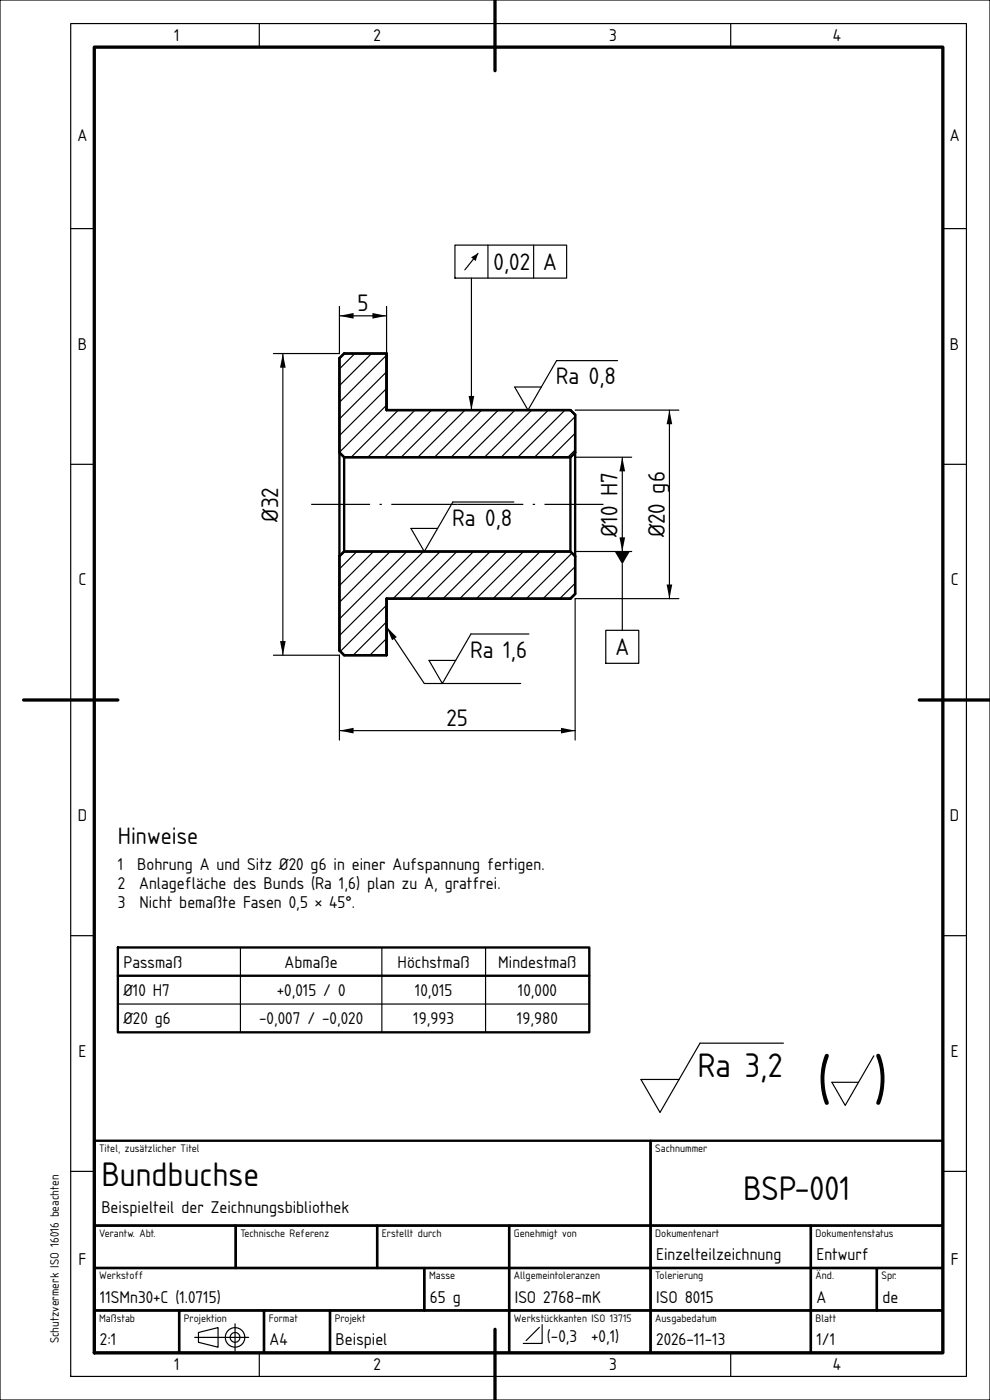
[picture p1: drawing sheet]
<svg xmlns="http://www.w3.org/2000/svg" width="210mm" height="297mm" viewBox="0 0 210 297" stroke-linecap="round" stroke-linejoin="round" font-family="sans-serif">
<g fill="none" stroke="#000" stroke-width=".25">
<path d="M0 0h210v297h-210zM15 5h190v287h-190zM55 5v5M105 5v5M155 5v5M15 48.5h5M96.5 52h23.7v7h-23.7zM100 59v28M101.4 53.7l-2.8 3.5M103.5 52v7M113.2 52v7M200 48.5h5"/>
<path d="M60 75v64M72 65v10h-14M72 67h10M75.3 75l-3.3 3.3M78.8 75l-6.8 6.8M82 78.9l-10 10M82 75.3l-10 10M82 65v10M131 76.5h-12.9l-6.1 10.5-2.8-4.9h5.6M15 98.5h5M82 86l-10 10M82 82.4l-10 10"/>
<path d="M84.5 87l-10 10M88 87l-10 10M91.6 87l-10 10M95.1 87l-10 10M98.6 87l-10 10M102.2 87l-10 10M105.7 87l-10 10M109.2 87l-10 10M112.8 87l-10 10M116.3 87l-10 10M119.8 87l-10 10M122 95.5l-1.5 1.5"/>
<path d="M122 91.9l-5.1 5.1M122 88.4l-8.6 8.6M122 97h12M122 87h22M132 97v20M142 87v40M200 98.5h5M75.7 117l-3.7 3.7M79.2 117l-7.2 7.2M82.8 117l-10.8 10.8M86.3 117l-14.3 14.3M89.8 117l-17.8 17.8"/>
<path d="M93.4 117l-10 10M96.9 117l-10 10M100.5 117l-10 10M104 117l-10 10M107.5 117l-10 10M109 106.5h-12.9l-6.1 10.5-2.8-4.9h5.6M111.1 117l-10 10M114.6 117l-10 10M118.1 117l-10 10M121.3 117.3l-9.6 9.7M122 117h12M132 119.7v14"/>
<path d="M58 139h14v18M82 139h.1M82 135.5l-3.5 3.5M82 131.9l-7.1 7.1M82 128.4l-9.8 9.8M82 133l8 12h20.5M112.2 134.5h-12.3l-6.1 10.5-2.8-4.9h5.7M122 123.7l-3.3 3.3M122 120.2l-6.8 6.8M128.5 133.7h7v7h-7zM144 127h-22v30M15 148.5h5"/>
<path d="M72 155h50M200 148.5h5M15 198.5h5M200 198.5h5M25 213h100M51 201v18M81 201v18M103 201v18M166.2 221.3h-17.7l-8.5 14.7-4-7h8M185.3 224l-6 10.5-2.8-4.9h5.6M15 248.5h5M200 248.5h5"/>
<path d="M41.3 283.7h11.4M42.1 282.7l4.2-1.1v4.2l-4.2-1zM49.9 280.8v5.8M55 287v5M105 287v5M114.4 281.6l-2.8 2.8M115 281v4h-4M155 287v5"/>
<circle cx="49.9" cy="283.7" r="2.08"/>
<circle cx="49.9" cy="283.7" r="1.04"/>
</g>
<path d="M97 107h-31M97 107h31" fill="none" stroke="#000" stroke-width=".25" stroke-dasharray="14 2 .5 2" stroke-linecap="butt"/>
<path d="M20 10h180v277h-180zM105 0v15M5 148.5h20M195 148.5h15M105 282v15" fill="none" stroke="#000" stroke-width=".7"/>
<g fill="none" stroke="#000" stroke-width=".5">
<path d="M82 75v12M82 75h-9l-1 1v20M72 96v22M72 96l1 1M73 97v20M73 97h48M82 87h39l1 1v8M121 97v20M122 96v22M122 96l-1 1M72 118v20l1 1h9M73 117l-1 1"/>
<path d="M73 117h48M121 117l1 1M122 118v8l-1 1h-39M82 127v12M25 201h100v18h-100zM25 207h100M20 242h118v18h-118zM138 242h62v18h-62zM20 260h30v9h-30zM20 269h70v9h-70zM20 278h18v9h-18zM38 278h18v9h-18z"/>
<path d="M50 260h30v9h-30zM56 278h14v9h-14zM70 278h38v9h-38zM80 260h28v9h-28zM90 269h18v9h-18zM108 260h30v9h-30zM108 269h30v9h-30zM108 278h30v9h-30zM138 260h34v9h-34zM138 269h34v9h-34zM138 278h34v9h-34zM172 260h28v9h-28z"/>
<path d="M172 269h14v9h-14zM172 278h28v9h-28zM186 269h14v9h-14z"/>
</g>
<g fill="#000">
<path d="M99.9 54.6l1.5-.9-.5 1.7zM60 75l.6 3h-1.2zM72 67l3-.6v1.2zM79 66.4l3 .6-3 .6zM99.4 84h1.2l-.6 3zM132 97l.6 3h-1.2zM142 87l.6 3h-1.2zM131.4 114h1.2l-.6 3zM130.4 117h3.2l-1.6 2.7zM59.4 136h1.2l-.6 3zM82 133l2.2 2.2-1 .6zM141.4 124h1.2l-.6 3z"/>
<path d="M72 155l3-.6v1.2zM119 154.4l3 .6-3 .6z"/>
</g>
<g font-size="12.2">
<text x="173.3" y="233.5">(</text>
<text x="185.3" y="233.5">)</text>
</g>
<g font-size="6.8">
<text x="148" y="228.4">Ra 3,2</text>
<text x="21.5" y="251.5">Bundbuchse</text>
<text x="157.6" y="254.6">BSP-001</text>
</g>
<g font-size="4.7">
<text x="104.7" y="57.2">0,02</text>
<text x="115.2" y="57.2">A</text>
<text x="75.8" y="66">5</text>
<text x="117.9" y="81.5">Ra 0,8</text>
<text x="59" y="110.6" transform="rotate(-90 59 110.6)">Ø32</text>
<text x="95.9" y="111.5">Ra 0,8</text>
<text x="131" y="113.9" transform="rotate(-90 131 113.9)">Ø10 H7</text>
<text x="141" y="114" transform="rotate(-90 141 114)">Ø20 g6</text>
<text x="99.7" y="139.5">Ra 1,6</text>
<text x="130.5" y="139">A</text>
<text x="94.7" y="154">25</text>
<text x="25" y="179">Hinweise</text>
</g>
<g font-size="3.4">
<text x="36.9" y="8.6">1</text>
<text x="79.2" y="8.6">2</text>
<text x="129.2" y="8.6">3</text>
<text x="176.6" y="8.6">4</text>
<text x="16.5" y="30">A</text>
<text x="201.5" y="30">A</text>
<text x="16.5" y="74.2">B</text>
<text x="201.5" y="74.2">B</text>
<text x="16.7" y="124.2">C</text>
<text x="201.7" y="124.2">C</text>
<text x="16.5" y="174.2">D</text>
<text x="201.5" y="174.2">D</text>
<text x="25" y="184.6">1</text>
<text x="29.1" y="184.6">Bohrung A und Sitz Ø20 g6 in einer Aufspannung fertigen.</text>
<text x="25" y="188.6">2</text>
<text x="29.5" y="188.6">Anlagefläche des Bunds (Ra 1,6) plan zu A, gratfrei.</text>
<text x="25" y="192.6">3</text>
<text x="29.6" y="192.6">Nicht bemaßte Fasen 0,5 × 45°.</text>
<text x="26.2" y="205.3">Passmaß</text>
<text x="60.4" y="205.3">Abmaße</text>
<text x="84.3" y="205.3">Höchstmaß</text>
<text x="105.7" y="205.3">Mindestmaß</text>
<text x="26.2" y="211.3">Ø10 H7</text>
<text x="58.7" y="211.3">+0,015 / 0</text>
<text x="88" y="211.3">10,015</text>
<text x="109.9" y="211.3">10,000</text>
<text x="26.2" y="217.3">Ø20 g6</text>
<text x="55" y="217.3">-0,007 / -0,020</text>
<text x="87.7" y="217.3">19,993</text>
<text x="109.7" y="217.3">19,980</text>
<text x="16.7" y="224.2">E</text>
<text x="201.7" y="224.2">E</text>
<text x="21.5" y="257.4">Beispielteil der Zeichnungsbibliothek</text>
<text x="16.7" y="268.5">F</text>
<text x="139.2" y="267.4">Einzelteilzeichnung</text>
<text x="173.2" y="267.4">Entwurf</text>
<text x="201.7" y="268.5">F</text>
<text x="21.2" y="276.4">11SMn30+C (1.0715)</text>
<text x="91.2" y="276.4">65 g</text>
<text x="109.2" y="276.4">ISO 2768-mK</text>
<text x="139.2" y="276.4">ISO 8015</text>
<text x="173.2" y="276.4">A</text>
<text x="187.2" y="276.4">de</text>
<text x="21.2" y="285.4">2:1</text>
<text x="57.2" y="285.4">A4</text>
<text x="71.2" y="285.4">Beispiel</text>
<text x="116" y="284.7">(-0,3</text>
<text x="125.4" y="284.7">+0,1)</text>
<text x="139.2" y="285.4">2026-11-13</text>
<text x="173.2" y="285.4">1/1</text>
<text x="36.9" y="290.6">1</text>
<text x="79.2" y="290.6">2</text>
<text x="129.2" y="290.6">3</text>
<text x="176.6" y="290.6">4</text>
</g>
<text font-size="2.4" x="12.5" y="285" transform="rotate(-90 12.5 285)">Schutzvermerk ISO 16016 beachten</text>
<g font-size="2.2">
<text x="21" y="244.4">Titel, zusätzlicher Titel</text>
<text x="139" y="244.4">Sachnummer</text>
<text x="21" y="262.4">Verantw. Abt.</text>
<text x="51" y="262.4">Technische Referenz</text>
<text x="81" y="262.4">Erstellt durch</text>
<text x="109" y="262.4">Genehmigt von</text>
<text x="139" y="262.4">Dokumentenart</text>
<text x="173" y="262.4">Dokumentenstatus</text>
<text x="21" y="271.4">Werkstoff</text>
<text x="91" y="271.4">Masse</text>
<text x="109" y="271.4">Allgemeintoleranzen</text>
<text x="139" y="271.4">Tolerierung</text>
<text x="173" y="271.4">Änd.</text>
<text x="187" y="271.4">Spr.</text>
<text x="21" y="280.4">Maßstab</text>
<text x="39" y="280.4">Projektion</text>
<text x="57" y="280.4">Format</text>
<text x="71" y="280.4">Projekt</text>
<text x="109" y="280.4">Werkstückkanten ISO 13715</text>
<text x="139" y="280.4">Ausgabedatum</text>
<text x="173" y="280.4">Blatt</text>
</g>
</svg>
